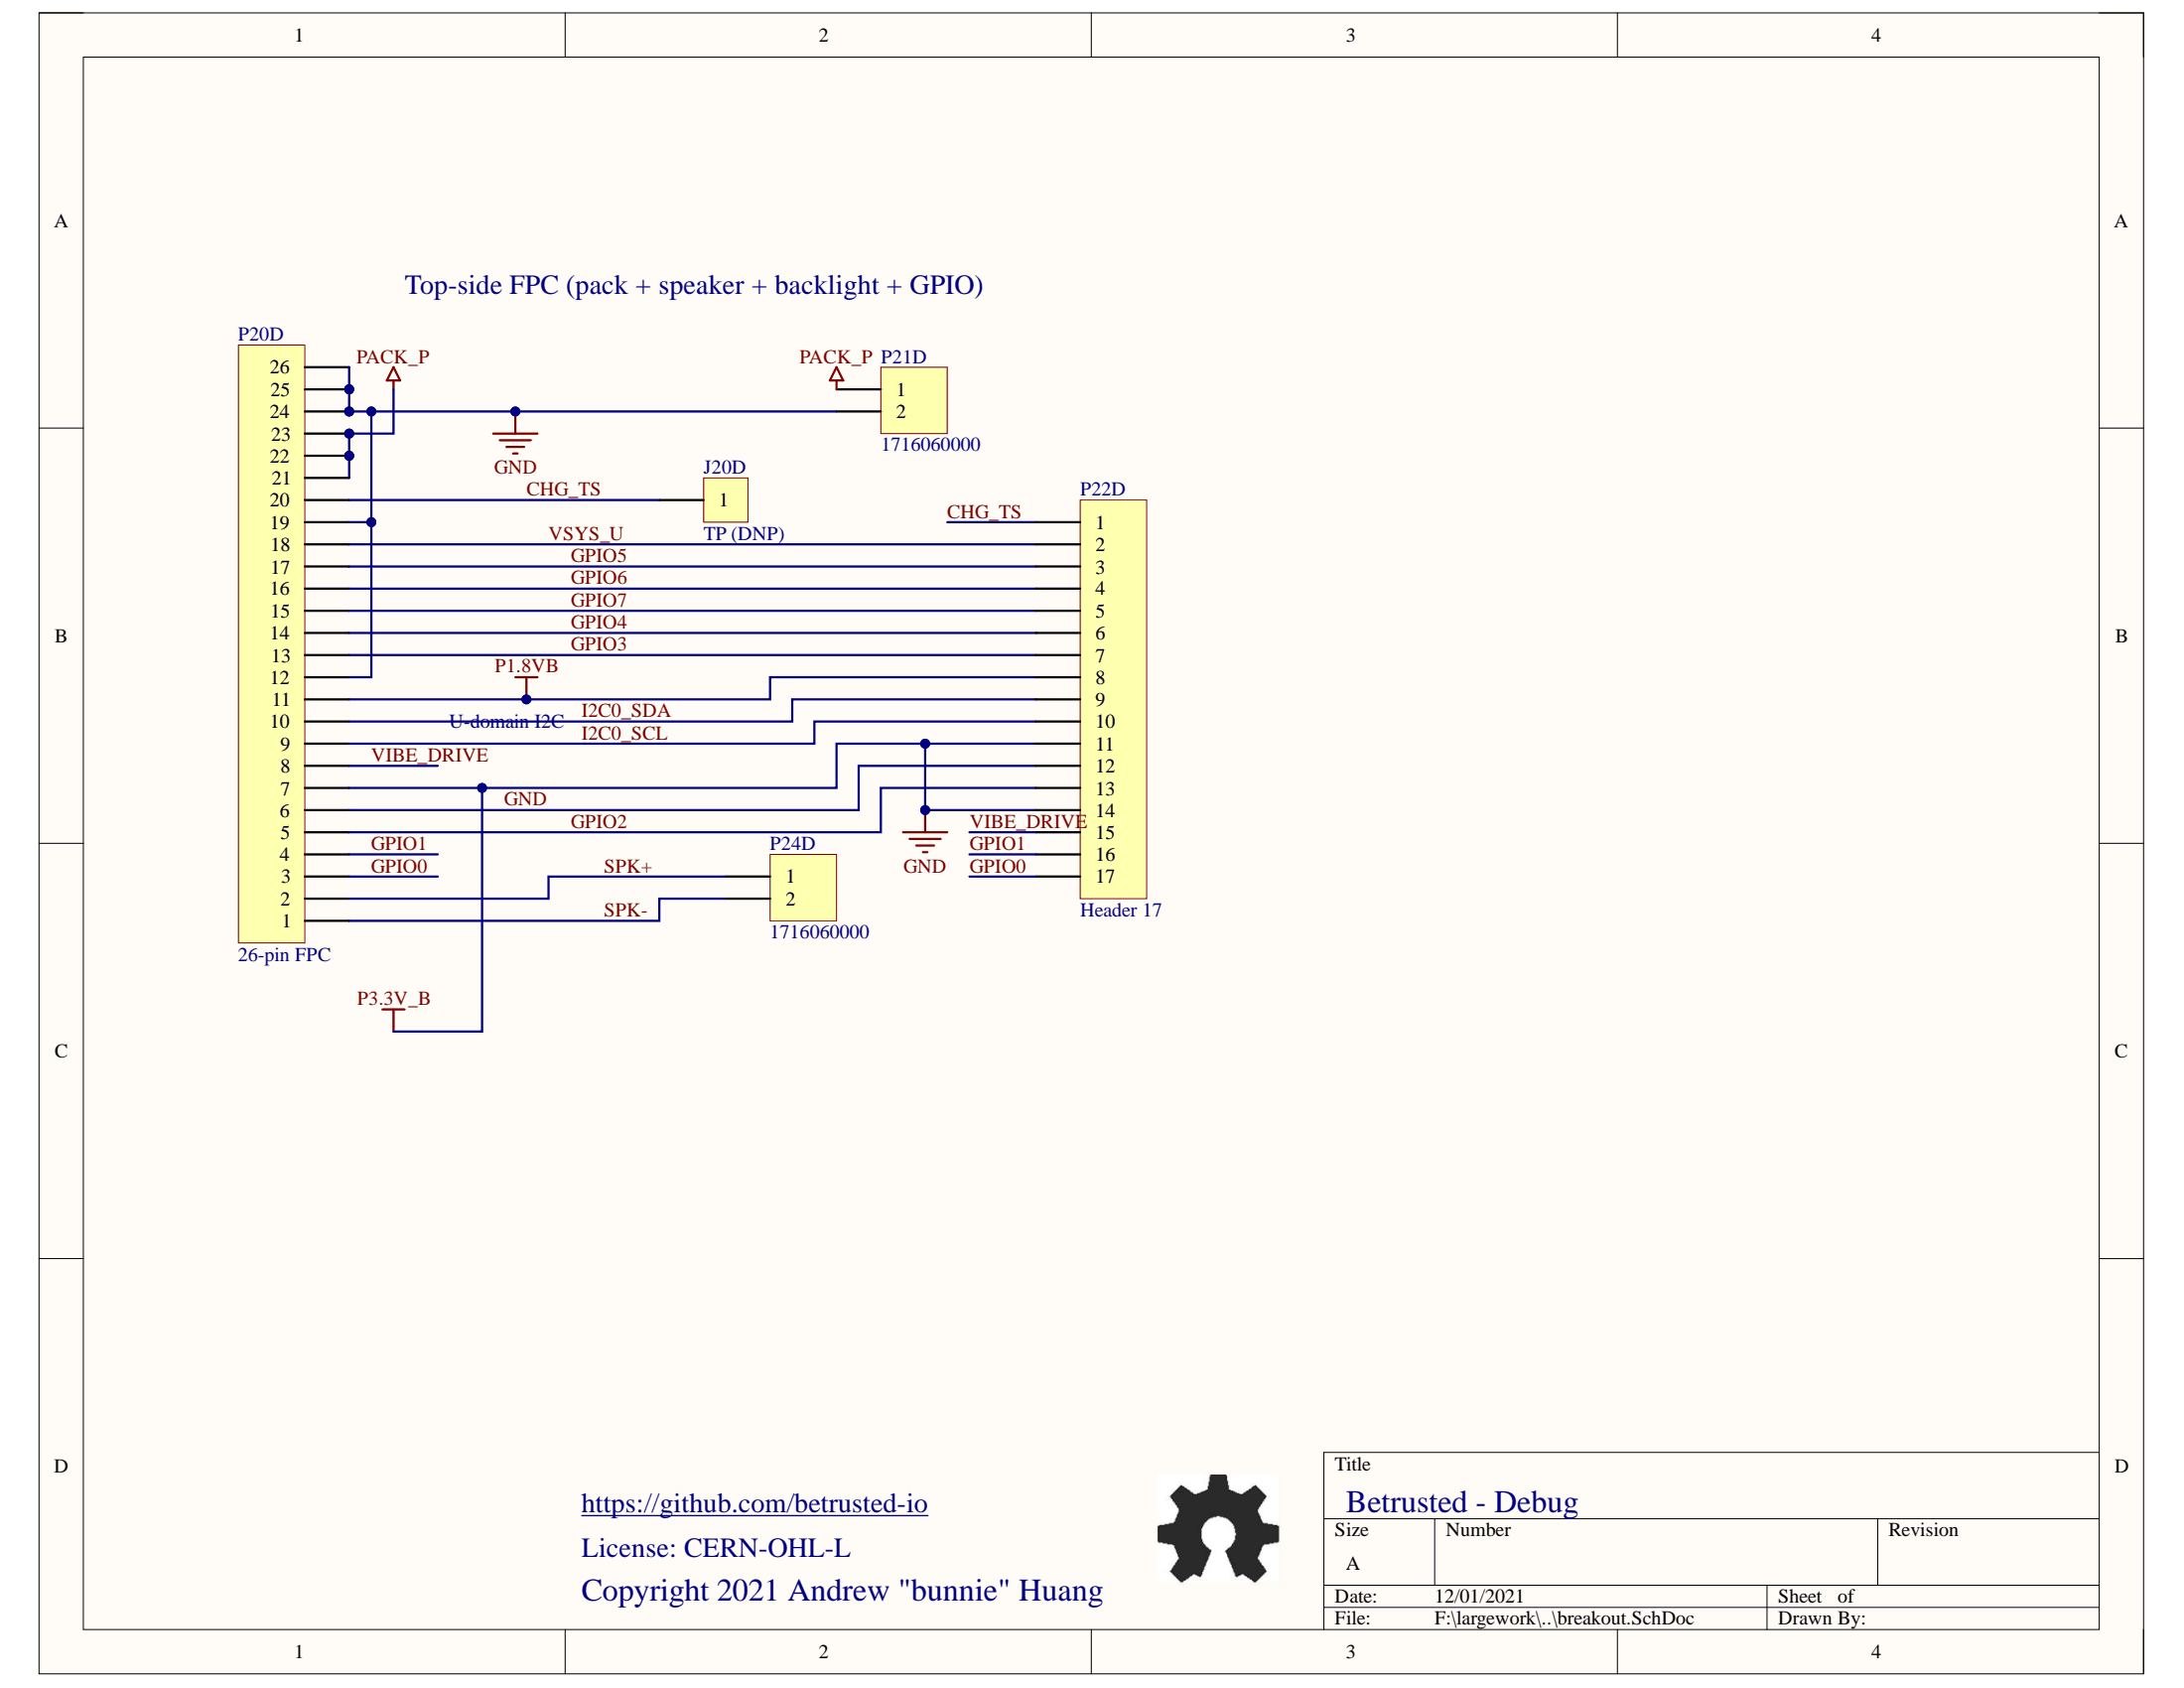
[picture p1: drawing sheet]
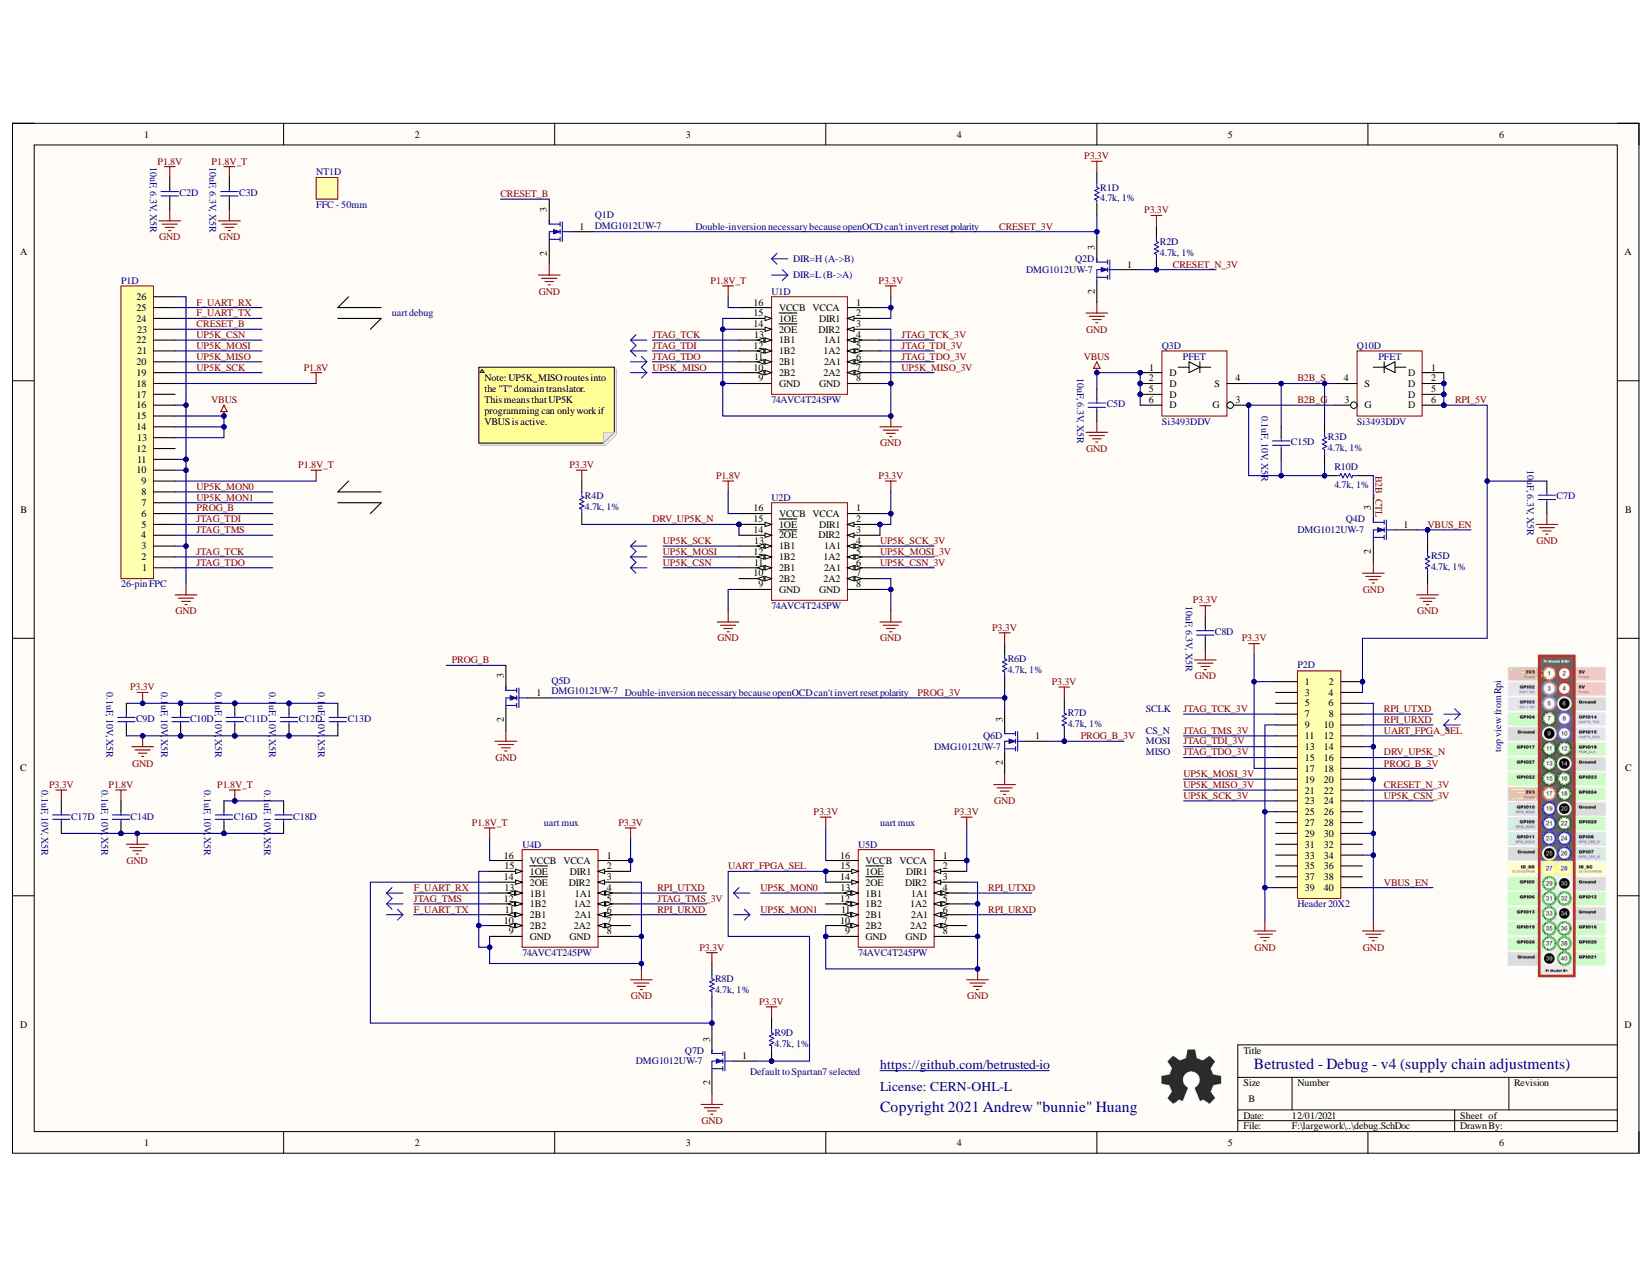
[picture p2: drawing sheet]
# Altium project rpi-hat-v4.PrjPcb
2 sheets, 45 parts. Net scope: global (net labels, ports and power ports of the same name join across sheets).
Board file: rpi-hat-v4a.PcbDoc
Sheets:
  debug.SchDoc
  breakout.SchDoc

## Sheet debug.SchDoc
size B

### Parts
C2D  10uF, 6.3V, X5R  [B_CAP0603]
C3D  10uF, 6.3V, X5R  [B_CAP0603]
C5D  10uF, 6.3V, X5R  [B_CAP0603]
C7D  10uF, 6.3V, X5R  [B_CAP0603]
C8D  10uF, 6.3V, X5R  [B_CAP0603]
C9D  0.1uF, 10V, X5R  [B_CAP0402]
C10D  0.1uF, 10V, X5R  [B_CAP0402]
C11D  0.1uF, 10V, X5R  [B_CAP0402]
C12D  0.1uF, 10V, X5R  [B_CAP0402]
C13D  0.1uF, 10V, X5R  [B_CAP0402]
C14D  0.1uF, 10V, X5R  [B_CAP0402]
C15D  0.1uF, 10V, X5R  [B_CAP0402]
C16D  0.1uF, 10V, X5R  [B_CAP0402]
C17D  0.1uF, 10V, X5R  [B_CAP0402]
C18D  0.1uF, 10V, X5R  [B_CAP0402]
NT1D  FFC - 50mm
P1D  26-pin FPC  [HRS_FH34SRJ-26S-0.5SH(50)]
P2D  Header 20X2  [SAMTEC_SSW-120-01-F-D]
Q1D  DMG1012UW-7  [SOT323-3AN]
Q2D  DMG1012UW-7  [SOT323-3AN]
Q3D  Si3493DDV  [SOT26A-6N]
Q4D  DMG1012UW-7  [SOT323-3AN]
Q5D  DMG1012UW-7  [SOT323-3AN]
Q6D  DMG1012UW-7  [SOT323-3AN]
Q7D  DMG1012UW-7  [SOT323-3AN]
Q10D  Si3493DDV  [SOT26A-6N]
R1D  4.7k, 1%  [B_RES0402]
R2D  4.7k, 1%  [B_RES0402]
R3D  4.7k, 1%  [B_RES0402]
R4D  4.7k, 1%  [B_RES0402]
R5D  4.7k, 1%  [B_RES0402]
R6D  4.7k, 1%  [B_RES0402]
R7D  4.7k, 1%  [B_RES0402]
R8D  4.7k, 1%  [B_RES0402]
R9D  4.7k, 1%  [B_RES0402]
R10D  4.7k, 1%  [B_RES0402]
U1D  74AVC4T245PW  [TSOP65P640-16AN]
U2D  74AVC4T245PW  [TSOP65P640-16AN]
U4D  74AVC4T245PW  [TSOP65P640-16AN]
U5D  74AVC4T245PW  [TSOP65P640-16AN]

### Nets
GND: C2D.2 C3D.2 C5D.2 C7D.2 C8D.2 C9D.2 C10D.2 C11D.2 C12D.2 C13D.2 C14D.2 C16D.2 C17D.2 C18D.2 P1D.3 P1D.10 P1D.11 P1D.16 P1D.26 P2D.6 P2D.9 P2D.14 P2D.20 P2D.25 P2D.30 P2D.34 P2D.39 Q1D.2(S) Q2D.2(S) Q4D.2(S) Q5D.2(S) Q6D.2(S) Q7D.2(S) R5D.1 U1D.3(DIR2) U1D.8(GND) U1D.9(GND) U1D.14(~{2OE}) U1D.15(~{1OE}) U2D.7(2A2) U2D.8(GND) U2D.9(GND) U4D.3(DIR2) U4D.8(GND) U4D.9(GND) U4D.10(2B2) U4D.15(~{1OE}) U5D.3(DIR2) U5D.5(1A2) U5D.8(GND) U5D.9(GND) U5D.10(2B2)
P1.8V: C2D.1 C14D.1 P1D.18 U2D.16(VCCB)
P1.8V_T: C3D.1 C16D.1 C18D.1 P1D.9 U1D.16(VCCB) U4D.16(VCCB)
P3.3V: C8D.1 C9D.1 C10D.1 C11D.1 C12D.1 C13D.1 C17D.1 P2D.1 P2D.17 R1D.2 R2D.2 R4D.2 R6D.2 R7D.2 R8D.2 R9D.2 U1D.1(VCCA) U1D.2(DIR1) U2D.1(VCCA) U2D.2(DIR1) U2D.3(DIR2) U4D.1(VCCA) U4D.2(DIR1) U5D.1(VCCA) U5D.2(DIR1) U5D.16(VCCB)
VBUS: C5D.1 P1D.13 P1D.14 P1D.15 Q3D.1(D) Q3D.2(D) Q3D.5(D) Q3D.6(D)
B2B_CTL: Q4D.3(D) R10D.2
B2B_G: C15D.2 Q3D.3(G) Q10D.3(G) R3D.2 R10D.1
B2B_S: C15D.1 Q3D.4(S) Q10D.4(S) R3D.1
CRESET_3V: Q1D.1(G) Q2D.3(D) R1D.1
CRESET_B: P1D.23 Q1D.3(D)
CRESET_N_3V: P2D.22 Q2D.1(G) R2D.1
DRV_UP5K_N: P2D.16 R4D.1 U2D.14(~{2OE}) U2D.15(~{1OE})
F_UART_RX: P1D.25 U4D.13(1B1)
F_UART_TX: P1D.24 U4D.11(2B1)
JTAG_TCK: P1D.2 U1D.13(1B1)
JTAG_TCK_3V: P2D.7 U1D.4(1A1)
JTAG_TDI: P1D.5 U1D.12(1B2)
JTAG_TDI_3V: P2D.13 U1D.5(1A2)
JTAG_TDO: P1D.1 U1D.11(2B1)
JTAG_TDO_3V: P2D.15 U1D.6(2A1)
JTAG_TMS: P1D.4 U4D.12(1B2)
JTAG_TMS_3V: P2D.11 U4D.5(1A2)
PROG_3V: Q5D.1(G) Q6D.3(D) R6D.1
PROG_B: P1D.6 Q5D.3(D)
PROG_B_3V: P2D.18 Q6D.1(G) R7D.1
RPI_5V: C7D.1 P2D.2 P2D.4 Q10D.1(D) Q10D.2(D) Q10D.5(D) Q10D.6(D)
RPI_URXD: P2D.10 U4D.6(2A1) U5D.6(2A1)
RPI_UTXD: P2D.8 U4D.4(1A1) U5D.4(1A1)
UART_FPGA_SEL: P2D.12 Q7D.1(G) R9D.1 U5D.14(~{2OE}) U5D.15(~{1OE})
UP5K_CSN: P1D.22 U2D.11(2B1)
UP5K_CSN_3V: P2D.24 U2D.6(2A1)
UP5K_MISO: P1D.20 U1D.10(2B2)
UP5K_MISO_3V: P2D.21 U1D.7(2A2)
UP5K_MON0: P1D.8 U5D.13(1B1)
UP5K_MON1: P1D.7 U5D.11(2B1)
UP5K_MOSI: P1D.21 U2D.12(1B2)
UP5K_MOSI_3V: P2D.19 U2D.5(1A2)
UP5K_SCK: P1D.19 U2D.13(1B1)
UP5K_SCK_3V: P2D.23 U2D.4(1A1)
VBUS_EN: P2D.40 Q4D.1(G) R5D.2
NetQ7D_3: Q7D.3(D) R8D.1 U4D.14(~{2OE})

Not connected (* = marked no-connect by the designer): P1D 12 17; P2D 3 5 26 27 28 29 31 32 33 35 36 37 38; U2D 10(2B2); U4D 7(2A2); U5D 7(2A2) 12(1B2)

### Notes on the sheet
- Double-inversion necessary because openOCD can't invert reset polarity
- (near U1D) DIR=L (B->A)
- DIR=H (A->B)
- uart debug
- Note: UP5K_MISO routes into the "T" domain translator.
  This means that UP5K programming can only work if VBUS is active.
  Note that in practice, the VBUS line is activated during programming, so this should not be a problem.
- MOSI
- SCLK
- CS_N
- MISO
- top view from Rpi
- (near U4D) uart mux
- (near U5D) uart mux
- https://github.com/betrusted-io
- Betrusted - Debug - v4 (supply chain adjustments)
- Default to Spartan7 selected
- License: CERN-OHL-L
- Copyright 2021 Andrew "bunnie" Huang

## Sheet breakout.SchDoc
size A

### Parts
J20D  TP (DNP)  [RESTAP-0603]
P20D  26-pin FPC  [HRS_FH34SRJ-26S-0.5SH(50)]
P21D  1716060000  [weidmuller_1716060000]
P22D  Header 17  [HDR1X17]
P24D  1716060000  [weidmuller_1716060000]

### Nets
GND: P20D.6 P20D.7 P20D.12 P20D.19 P20D.24 P20D.25 P20D.26 P21D.2 P22D.11 P22D.12 P22D.14  [also labelled P3.3V_B]
P1.8VB: P20D.11 P22D.8
PACK_P: P20D.21 P20D.22 P20D.23 P21D.1
CHG_TS: J20D.1 P20D.20 P22D.1
GPIO0: P20D.3 P22D.17
GPIO1: P20D.4 P22D.16
GPIO2: P20D.5 P22D.13
GPIO3: P20D.13 P22D.7
GPIO4: P20D.14 P22D.6
GPIO5: P20D.17 P22D.3
GPIO6: P20D.16 P22D.4
GPIO7: P20D.15 P22D.5
I2C0_SCL: P20D.9 P22D.10
I2C0_SDA: P20D.10 P22D.9
SPK+: P20D.2 P24D.1
SPK-: P20D.1 P24D.2
VIBE_DRIVE: P20D.8 P22D.15
VSYS_U: P20D.18 P22D.2

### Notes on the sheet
- Top-side FPC (pack + speaker + backlight + GPIO)
- U-domain I2C
- License: CERN-OHL-L
- Copyright 2021 Andrew "bunnie" Huang
- https://github.com/betrusted-io
- Betrusted - Debug

## Nets that join several sheets
GND: debug (52 pins), breakout (11 pins)
